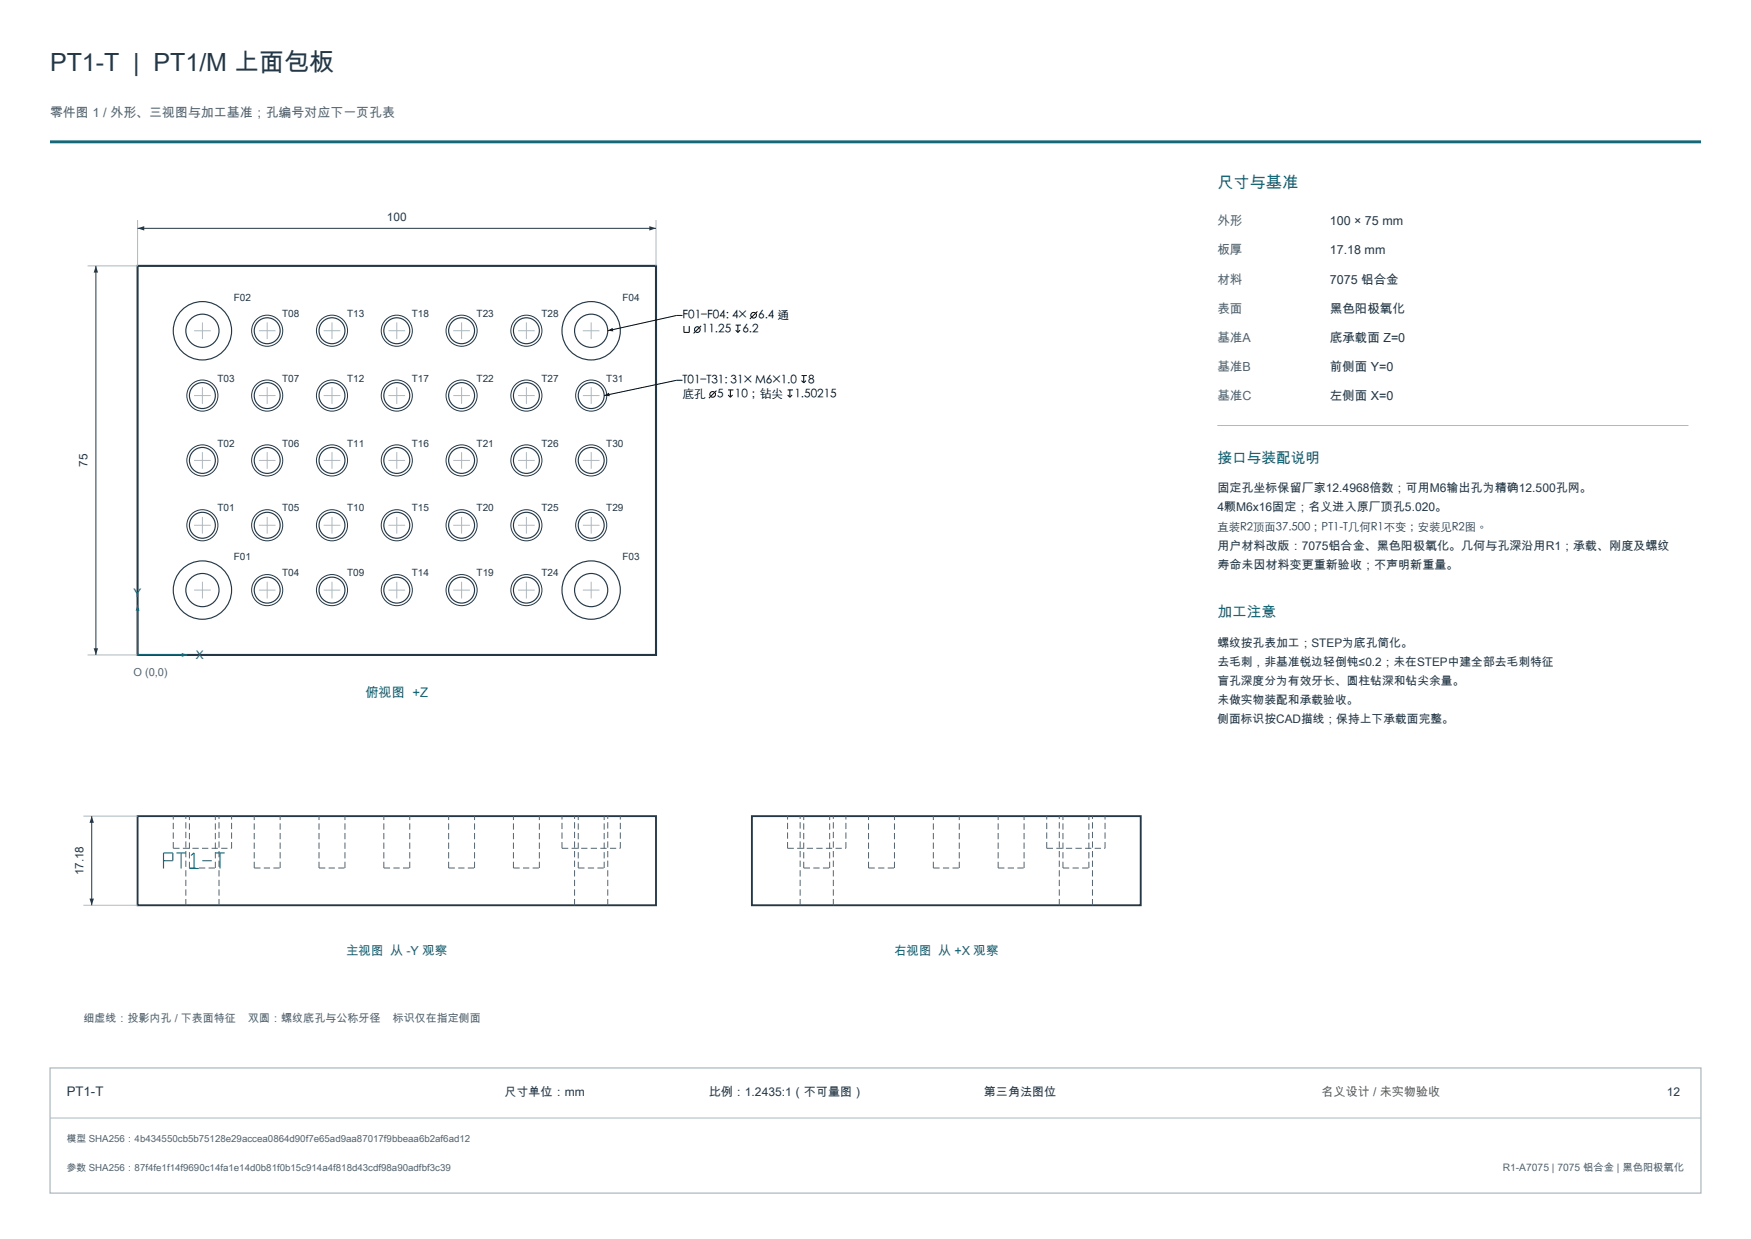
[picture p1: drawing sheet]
<svg xmlns="http://www.w3.org/2000/svg" width="420mm" height="297mm" viewBox="0 0 420 297" stroke-linecap="round" stroke-linejoin="round" font-family="sans-serif">
<path d="M12 34h396" fill="none" stroke="#146878" stroke-width=".7" stroke-linecap="butt"/>
<path d="M33 63.7h124.4v93.3h-124.4z" fill="none" stroke="#243746" stroke-width=".5"/>
<g fill="none" stroke="#243746" stroke-width=".28">
<circle cx="48.6" cy="79.3" r="7"/>
<circle cx="48.6" cy="79.3" r="4"/>
<circle cx="64.1" cy="79.3" r="3.1"/>
<circle cx="79.6" cy="79.3" r="3.1"/>
<circle cx="95.2" cy="79.3" r="3.1"/>
<circle cx="110.7" cy="79.3" r="3.1"/>
<circle cx="126.3" cy="79.3" r="3.1"/>
<circle cx="141.8" cy="79.3" r="7"/>
<circle cx="141.8" cy="79.3" r="4"/>
<circle cx="48.5" cy="94.8" r="3.1"/>
<circle cx="64.1" cy="94.8" r="3.1"/>
<circle cx="79.6" cy="94.8" r="3.1"/>
<circle cx="95.2" cy="94.8" r="3.1"/>
<circle cx="110.7" cy="94.8" r="3.1"/>
<circle cx="126.3" cy="94.8" r="3.1"/>
<circle cx="141.8" cy="94.8" r="3.1"/>
<circle cx="48.5" cy="110.4" r="3.1"/>
<circle cx="64.1" cy="110.4" r="3.1"/>
<circle cx="79.6" cy="110.4" r="3.1"/>
<circle cx="95.2" cy="110.4" r="3.1"/>
<circle cx="110.7" cy="110.4" r="3.1"/>
<circle cx="126.3" cy="110.4" r="3.1"/>
<circle cx="141.8" cy="110.4" r="3.1"/>
<circle cx="48.5" cy="125.9" r="3.1"/>
<circle cx="64.1" cy="125.9" r="3.1"/>
<circle cx="79.6" cy="125.9" r="3.1"/>
<circle cx="95.2" cy="125.9" r="3.1"/>
<circle cx="110.7" cy="125.9" r="3.1"/>
<circle cx="126.3" cy="125.9" r="3.1"/>
<circle cx="141.8" cy="125.9" r="3.1"/>
<circle cx="48.6" cy="141.4" r="7"/>
<circle cx="48.6" cy="141.4" r="4"/>
<circle cx="64.1" cy="141.5" r="3.1"/>
<circle cx="79.6" cy="141.5" r="3.1"/>
<circle cx="95.2" cy="141.5" r="3.1"/>
<circle cx="110.7" cy="141.5" r="3.1"/>
<circle cx="126.3" cy="141.5" r="3.1"/>
<circle cx="141.8" cy="141.4" r="7"/>
<circle cx="141.8" cy="141.4" r="4"/>
</g>
<g fill="none" stroke="#243746" stroke-width=".24">
<path d="M33 54.7h124.4"/>
<circle cx="64.1" cy="79.3" r="3.7"/>
<circle cx="79.6" cy="79.3" r="3.7"/>
<circle cx="95.2" cy="79.3" r="3.7"/>
<circle cx="110.7" cy="79.3" r="3.7"/>
<circle cx="126.3" cy="79.3" r="3.7"/>
<circle cx="48.5" cy="94.8" r="3.7"/>
<circle cx="64.1" cy="94.8" r="3.7"/>
<circle cx="79.6" cy="94.8" r="3.7"/>
<circle cx="95.2" cy="94.8" r="3.7"/>
<circle cx="110.7" cy="94.8" r="3.7"/>
<circle cx="126.3" cy="94.8" r="3.7"/>
<circle cx="141.8" cy="94.8" r="3.7"/>
<circle cx="48.5" cy="110.4" r="3.7"/>
<circle cx="64.1" cy="110.4" r="3.7"/>
<circle cx="79.6" cy="110.4" r="3.7"/>
<circle cx="95.2" cy="110.4" r="3.7"/>
<circle cx="110.7" cy="110.4" r="3.7"/>
<circle cx="126.3" cy="110.4" r="3.7"/>
<circle cx="141.8" cy="110.4" r="3.7"/>
<circle cx="48.5" cy="125.9" r="3.7"/>
<circle cx="64.1" cy="125.9" r="3.7"/>
<circle cx="79.6" cy="125.9" r="3.7"/>
<circle cx="95.2" cy="125.9" r="3.7"/>
<circle cx="110.7" cy="125.9" r="3.7"/>
<circle cx="126.3" cy="125.9" r="3.7"/>
<circle cx="141.8" cy="125.9" r="3.7"/>
<circle cx="64.1" cy="141.5" r="3.7"/>
<circle cx="79.6" cy="141.5" r="3.7"/>
<circle cx="95.2" cy="141.5" r="3.7"/>
<circle cx="110.7" cy="141.5" r="3.7"/>
<circle cx="126.3" cy="141.5" r="3.7"/>
</g>
<g fill="none" stroke="#acb9c0" stroke-width=".24">
<path d="M33 52.7v11M157.4 52.7v11M46.6 79.3h4M48.6 77.3v4M62.1 79.3h4M64.1 77.3v4M77.6 79.3h4M79.6 77.3v4M93.2 79.3h4M95.2 77.3v4M108.7 79.3h4M110.7 77.3v4"/>
<path d="M124.3 79.3h4M126.3 77.3v4M139.8 79.3h4M141.8 77.3v4M46.5 94.8h4M48.5 92.8v4M62.1 94.8h4M64.1 92.8v4M77.6 94.8h4M79.6 92.8v4M93.2 94.8h4M95.2 92.8v4"/>
<path d="M108.7 94.8h4M110.7 92.8v4M124.3 94.8h4M126.3 92.8v4M139.8 94.8h4M141.8 92.8v4M46.5 110.4h4M48.5 108.4v4M62.1 110.4h4M64.1 108.4v4M77.6 110.4h4M79.6 108.4v4"/>
<path d="M93.2 110.4h4M95.2 108.4v4M108.7 110.4h4M110.7 108.4v4M124.3 110.4h4M126.3 108.4v4M139.8 110.4h4M141.8 108.4v4M46.5 125.9h4M48.5 123.9v4M48.6 139.4v4M62.1 125.9h4"/>
<path d="M64.1 123.9v4M64.1 139.5v4M77.6 125.9h4M79.6 123.9v4M79.6 139.5v4M93.2 125.9h4M95.2 123.9v4M95.2 139.5v4M108.7 125.9h4M110.7 123.9v4M110.7 139.5v4M124.3 125.9h4"/>
<path d="M126.3 123.9v4M126.3 139.5v4M139.8 125.9h4M141.8 139.4v4M141.8 123.9v4M46.6 141.4h4M62.1 141.5h4M77.6 141.5h4M93.2 141.5h4M108.7 141.5h4M124.3 141.5h4M139.8 141.4h4"/>
</g>
<g fill="#243746">
<path d="M33 54.7l1.6-.5v1.1z"/>
<path d="M155.8 54.2l1.6 .5-1.6 .6z"/>
</g>
<path d="M21 63.7h12M21 157h12" fill="none" stroke="#acb9c0" stroke-width=".24"/>
<path d="M23 63.7v93.3" fill="none" stroke="#243746" stroke-width=".24"/>
<g fill="#243746">
<path d="M22.5 155.4h1l-.5 1.6z"/>
<path d="M23 63.7l.5 1.6h-1z"/>
</g>
<path d="M33 157h12" fill="none" stroke="#146878" stroke-width=".25"/>
<path d="M43.6 156.5l1.4 .5-1.4 .5z" fill="#146878"/>
<path d="M33 145v12" fill="none" stroke="#146878" stroke-width=".25"/>
<path d="M33 145l.5 1.4h-1z" fill="#146878"/>
<path d="M33 195.6h124.4v21.4h-124.4zM180.4 195.6h93.2v21.4h-93.2z" fill="none" stroke="#243746" stroke-width=".45"/>
<g fill="none" stroke="#526570" stroke-width=".24" stroke-dasharray="1.5 .8" stroke-linecap="butt">
<path d="M41.6 203.3v-7.7M41.6 203.3h14M44.6 217v-21.4M45.4 208.1v-12.5M45.4 208.1h6.3M51.7 208.1v-12.5M52.5 217v-21.4M55.6 203.3v-7.7M61 208.1v-12.5M61 208.1h6.2M67.2 208.1v-12.5M76.5 208.1v-12.5"/>
<path d="M76.5 208.1h6.2M82.7 208.1v-12.5M92.1 208.1v-12.5M92.1 208.1h6.2M98.3 208.1v-12.5M107.6 208.1v-12.5M107.6 208.1h6.2M113.8 208.1v-12.5M123.2 208.1v-12.5M123.2 208.1h6.2M129.4 208.1v-12.5M134.8 203.3v-7.7"/>
<path d="M134.8 203.3h14M137.8 217v-21.4M138.7 208.1v-12.5M138.7 208.1h6.2M144.9 208.1v-12.5M145.8 217v-21.4M148.8 203.3v-7.7M188.9 203.3v-7.7M188.9 203.3h14M191.9 217v-21.4M192.8 208.1v-12.5M192.8 208.1h6.2"/>
<path d="M199 208.1v-12.5M199.9 217v-21.4M202.9 203.3v-7.7M208.3 208.1v-12.5M208.3 208.1h6.2M214.5 208.1v-12.5M223.9 208.1v-12.5M223.9 208.1h6.2M230.1 208.1v-12.5M239.4 208.1v-12.5M239.4 208.1h6.2M245.6 208.1v-12.5"/>
<path d="M251.1 203.3v-7.7M251.1 203.3h14M254.1 217v-21.4M255 208.1v-12.5M255 208.1h6.2M261.2 208.1v-12.5M262 217v-21.4M265.1 203.3v-7.7"/>
</g>
<path d="M39.2 206.3h2.3v-1.8h-2.3v3.7M42.3 204.5h2.3M43.4 204.5v3.7M45.4 208.2h2.3M45.8 205.1l.8-.6v3.7M48.5 206.3h2.3M51.7 204.5h2.2M52.8 204.5v3.7" fill="none" stroke="#146878" stroke-width=".27"/>
<path d="M20 195.6h13M20 217h13" fill="none" stroke="#acb9c0" stroke-width=".24"/>
<path d="M22 195.6v21.4" fill="none" stroke="#243746" stroke-width=".24"/>
<g fill="#243746">
<path d="M21.5 215.4h1l-.5 1.6z"/>
<path d="M22 195.6l.5 1.6h-1z"/>
</g>
<path d="M292 102h113M12 268h396" fill="none" stroke="#acb9c0" stroke-width=".24"/>
<path d="M12 256h396v30h-396z" fill="none" stroke="#acb9c0" stroke-width=".3"/>
<g fill="none" stroke="#000" stroke-width=".24">
<path d="M163.7 75.6h-1.4l-16.5 3.7M164.1 78.2v1.5h1.2v-1.5M168.2 78.1l-1.8 1.8M176.5 77.9h1.2M176.5 79.1l.5 .6M177 77.9v1.8M177.5 79.1l-.5 .6M181.7 74.7l-1.8 1.8M163.7 91.2h-1.4l-17.4 3.6M171.8 93.6l-1.8 1.8M174.6 93.5h1.3M174.6 94.7l.6 .5"/>
<path d="M175.2 93.5v1.7M175.7 94.7l-.5 .5M188.9 93.5h1.3M188.9 94.7l.6 .5M189.5 93.5v1.7M190 94.7l-.5 .5M192.3 90h1.2M192.3 91.2l.5 .6M192.8 90v1.8M193.3 91.2l-.5 .6"/>
<circle cx="167.3" cy="79" r=".68"/>
<circle cx="180.8" cy="75.6" r=".68"/>
<circle cx="170.9" cy="94.5" r=".68"/>
</g>
<path d="M145.8 79.3l1.1-.7 .2 .8zM144.9 94.8l1.2-.7 .1 .9z" fill="#000"/>
<text font-size="6" fill="#243746" x="12" y="17">PT1-T | PT1/M 上面包板</text>
<text font-size="3.9" fill="#146878" x="292" y="45">尺寸与基准</text>
<g font-size="3.5" fill="#146878">
<text x="292" y="111">接口与装配说明</text>
<text x="292" y="148">加工注意</text>
</g>
<text font-size="3.2" fill="#146878" x="87.6" y="167">俯视图 +Z</text>
<text font-size="3.2" fill="#243746" x="16" y="262.8">PT1-T</text>
<text font-size="3.1" fill="#526570" x="12" y="28">零件图 1 / 外形、三视图与加工基准；孔编号对应下一页孔表</text>
<g font-size="3" fill="#526570">
<text x="292" y="54">外形</text>
<text x="292" y="61">板厚</text>
<text x="292" y="68">材料</text>
<text x="292" y="75">表面</text>
<text x="292" y="82">基准A</text>
<text x="292" y="89">基准B</text>
<text x="292" y="96">基准C</text>
</g>
<g font-size="3" fill="#243746">
<text x="319" y="54">100 × 75 mm</text>
<text x="319" y="61">17.18 mm</text>
<text x="319" y="68">7075 铝合金</text>
<text x="319" y="75">黑色阳极氧化</text>
<text x="319" y="82">底承载面 Z=0</text>
<text x="319" y="89">前侧面 Y=0</text>
<text x="319" y="96">左侧面 X=0</text>
</g>
<g font-size="3" fill="#146878">
<text x="83" y="229">主视图 从 -Y 观察</text>
<text x="214.4" y="229">右视图 从 +X 观察</text>
</g>
<g font-size="2.9" fill="#243746">
<text x="292" y="118">固定孔坐标保留厂家12.4968倍数；可用M6输出孔为精确12.500孔网。</text>
<text x="292" y="122.6">4颗M6x16固定；名义进入原厂顶孔5.020。</text>
<text x="292" y="131.8">用户材料改版：7075铝合金、黑色阳极氧化。几何与孔深沿用R1；承载、刚度及螺纹</text>
<text x="292" y="136.4">寿命未因材料变更重新验收；不声明新重量。</text>
<text x="121" y="262.8">尺寸单位：mm</text>
<text x="170" y="262.8">比例：1.2435:1（不可量图）</text>
<text x="236" y="262.8">第三角法图位</text>
<text x="399.8" y="262.8">12</text>
</g>
<text font-size="2.9" fill="#915918" x="317" y="262.8">名义设计 / 未实物验收</text>
<g font-size="2.8" fill="#243746">
<text x="92.8" y="53">100</text>
<text x="21" y="111.9" transform="rotate(-90 21 111.9)">75</text>
<text x="292" y="155">螺纹按孔表加工；STEP为底孔简化。</text>
<text x="292" y="159.6">去毛刺，非基准锐边轻倒钝≤0.2；未在STEP中建全部去毛刺特征</text>
<text x="292" y="164.2">盲孔深度分为有效牙长、圆柱钻深和钻尖余量。</text>
<text x="292" y="168.8">未做实物装配和承载验收。</text>
<text x="292" y="173.4">侧面标识按CAD描线；保持上下承载面完整。</text>
<text x="20" y="209.8" transform="rotate(-90 20 209.8)">17.18</text>
</g>
<g font-size="2.8">
<text x="163.7" y="76.5">F01–F04: 4×</text>
<text x="181.9" y="76.5">6.4 通</text>
<text x="168.4" y="79.9">11.25</text>
<text x="178.1" y="79.9">6.2</text>
<text x="163.7" y="92">T01–T31: 31× M6×1.0</text>
<text x="163.7" y="95.4">底孔</text>
<text x="172" y="95.4">5</text>
<text x="176.3" y="95.4">10；钻尖</text>
<text x="190.5" y="95.4">1.50215</text>
<text x="193.9" y="92">8</text>
</g>
<g font-size="2.8" fill="#146878">
<text x="32" y="143">Y</text>
<text x="47" y="158">X</text>
</g>
<text font-size="2.7" fill="#243746" x="292" y="127.2">直装R2顶面37.500；PT1-T几何R1不变；安装见R2图。</text>
<g font-size="2.6" fill="#526570">
<text x="32" y="162">O (0,0)</text>
<text x="20" y="245">细虚线：投影内孔 / 下表面特征</text>
<text x="59.5" y="245">双圆：螺纹底孔与公称牙径</text>
<text x="94.2" y="245">标识仅在指定侧面</text>
</g>
<text font-size="2.5" fill="#526570" x="360.4" y="280.7">R1-A7075 | 7075 铝合金 | 黑色阳极氧化</text>
<g font-size="2.4" fill="#243746">
<text x="56.1" y="72.1">F02</text>
<text x="67.7" y="76">T08</text>
<text x="83.2" y="76">T13</text>
<text x="98.8" y="76">T18</text>
<text x="114.3" y="76">T23</text>
<text x="129.9" y="76">T28</text>
<text x="149.3" y="72.1">F04</text>
<text x="52.2" y="91.5">T03</text>
<text x="67.7" y="91.5">T07</text>
<text x="83.2" y="91.5">T12</text>
<text x="98.8" y="91.5">T17</text>
<text x="114.3" y="91.5">T22</text>
<text x="129.9" y="91.5">T27</text>
<text x="145.4" y="91.5">T31</text>
<text x="52.2" y="107.1">T02</text>
<text x="67.7" y="107.1">T06</text>
<text x="83.2" y="107.1">T11</text>
<text x="98.8" y="107.1">T16</text>
<text x="114.3" y="107.1">T21</text>
<text x="129.9" y="107.1">T26</text>
<text x="145.4" y="107.1">T30</text>
<text x="52.2" y="122.6">T01</text>
<text x="67.7" y="122.6">T05</text>
<text x="83.2" y="122.6">T10</text>
<text x="98.8" y="122.6">T15</text>
<text x="114.3" y="122.6">T20</text>
<text x="129.9" y="122.6">T25</text>
<text x="145.4" y="122.6">T29</text>
<text x="56.1" y="134.3">F01</text>
<text x="149.3" y="134.3">F03</text>
<text x="67.7" y="138.1">T04</text>
<text x="83.2" y="138.1">T09</text>
<text x="98.8" y="138.1">T14</text>
<text x="114.3" y="138.1">T19</text>
<text x="129.9" y="138.1">T24</text>
</g>
<g font-size="2.3" fill="#526570">
<text x="16" y="273.8">模型 SHA256：4b434550cb5b75128e29accea0864d90f7e65ad9aa87017f9bbeaa6b2af6ad12</text>
<text x="16" y="280.7">参数 SHA256：87f4fe1f14f9690c14fa1e14d0b81f0b15c914a4f818d43cdf98a90adfbf3c39</text>
</g>
</svg>
